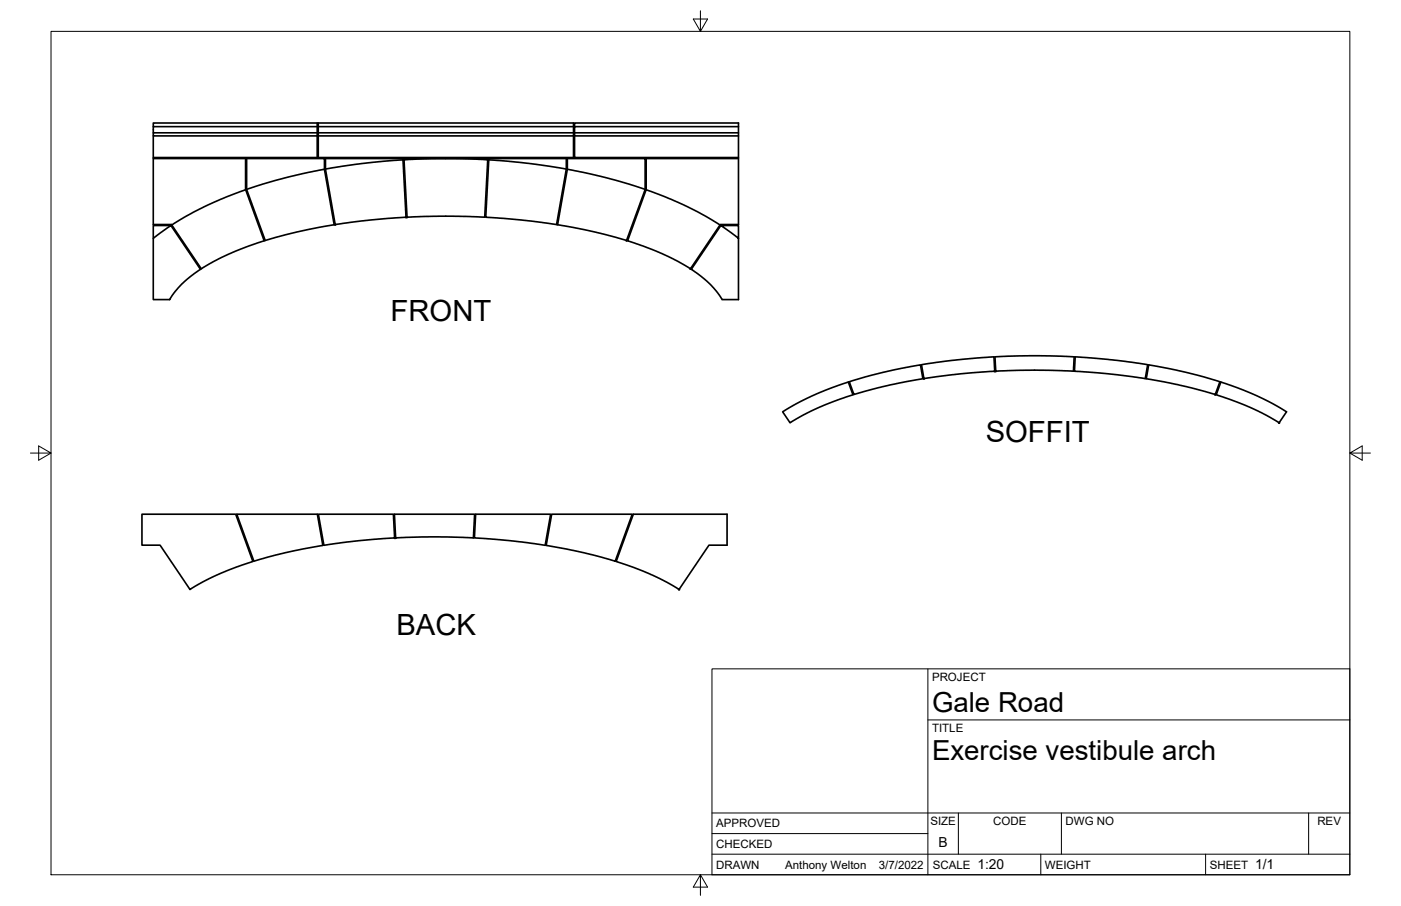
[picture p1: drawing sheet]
<svg xmlns="http://www.w3.org/2000/svg" width="432mm" height="279mm" viewBox="0 0 432 279" stroke-linecap="round" stroke-linejoin="round" font-family="sans-serif">
<!-- layer: Visible -->
<g fill="none" stroke="#000" stroke-width=".51">
<path d="M47.2 39.1v-1.2h50.6v4M97.8 39.1h-50.6v1.9M98.1 37.9h78.7v10.7h-78.7zM98.1 39.1h78.7M177.1 39.1v-1.2h50.5v10.7h-50.5v-6.7M227.6 39.1h-50.5v1.9h50.5M47.2 48.9h28.5v9.6l5.7 15.8-4.5 1.5-6.2 2.5-4.3 2-4.4 2.6-9.1-13.7h-5.7zM47.2 41.9v6.7h50.6v-6.7M75.7 58.5l-7.8 3-5 2.3-5.5 2.9-4.5 2.7M76 58.4l11.6-3.5 12.4-2.7 3 17.1-11.8 2.3-9.5 2.6zM97.8 41h-50.6v.9h50.6M98.1 41.9h78.7"/>
<path d="M98.1 41h78.7M100 52.2v-3.3h-24v9.5M100.3 48.9h23.9l.9 18.1-11.1 .9-10.7 1.4-3-17.1zM124.2 49.3l-12.9 1.2-11 1.6M124.5 49.3v-.4h25.8l-.9 18.1-9.7-.3-14.2 .3-1-17.7 10.5-.4 15.3 .4M150.6 48.9h23.9v3.3l-3 17.1-10.7-1.4-11.1-.9zM150.6 49.3l12.9 1.2 11 1.6M174.9 48.9h23.9v9.5l-5.7 15.8-9.5-2.6-11.7-2.3 3-17.1zM174.9 52.2l12.4 2.7 11.5 3.5M177.1 41v.9h50.5M199.1 58.5l.1-9.6h28.4v20.3l-5.7 .2M199.1 58.5l7.8 3 5.1 2.3 5.4 2.9 4.5 2.7-9.1 13.5-4.4-2.6-4.3-2-6.1-2.5-4.6-1.5z"/>
<path d="M47.2 73.5l5.5-3.9 9.1 13.5-3.1 2.2-2.6 2.2-2.5 2.9-1.3 2h-5.1zM52.7 69.6h-5.5v3.9M222.2 69.6l-9.1 13.5 3 2.2 2.7 2.2 2.4 2.9 1.3 2h5.1v-22.8h-5.4l5.4 3.9M261.7 117.7l10.5-2.9 11.5-2.3 .7 4.3-10.4 2-10.8 2.9zM284 112.5l9.6-1.4 12.7-1.1 .3 4.5-10.5 .8-11.3 1.5zM306.7 110l10.6-.3 13.8 .3-.3 4.5-11.2-.3-12.7 .3zM331.4 110l12.7 1.1 9.6 1.4-.7 4.3-11.4-1.5-10.4-.8zM354 112.5l11.5 2.3 10.5 2.9-1.5 4-11.4-3.1-9.8-1.8zM376.3 117.8l5 1.8 6 2.4 4.9 2.4 4.3 2.6-2.3 3.4-4.3-2.6-5-2.3-10.1-3.7zM241.2 127l4.4-2.6 4.8-2.4 6-2.4 5.1-1.8 1.4 4-10.1 3.7-5 2.3-4.3 2.6zM43.8 158.6h28.8l5.3 14.6-9.7 3.5-5.6 2.7-4.1 2.4-9.2-13.7h-5.5zM73 158.6h24.8l1.7 9.6-11.8 2.3-9.4 2.6z"/>
<path d="M98.1 158.6h23.1l.4 7.3-11.1 .9-10.7 1.4zM121.6 158.6h24.7l-.4 7.3-10.5-.3-13.5 .3zM146.6 158.6h23.1l-1.7 9.6-10.7-1.4-11.1-.9zM170 158.6h24.9l-5.3 14.5-9.5-2.6-11.8-2.3zM195.2 158.6h28.9v9.5h-5.6l-9.2 13.7-4.1-2.4-5.5-2.7-9.8-3.5z"/>
</g>
<g fill="#000" stroke="#000" stroke-width=".31">
<circle cx="124.5" cy="49.3" r=".24"/>
<circle cx="150.3" cy="49.3" r=".24"/>
<circle cx="103.3" cy="69.3" r=".24"/>
<circle cx="125.1" cy="67" r=".24"/>
<circle cx="125.5" cy="67" r=".24"/>
<circle cx="193.1" cy="74.2" r=".24"/>
<circle cx="212.8" cy="82.9" r=".24"/>
<circle cx="284.8" cy="116.8" r=".24"/>
<circle cx="306.6" cy="114.5" r=".24"/>
<circle cx="306.9" cy="114.5" r=".24"/>
<circle cx="374.5" cy="121.7" r=".24"/>
<circle cx="394.2" cy="130.4" r=".24"/>
<circle cx="121.6" cy="165.9" r=".24"/>
<circle cx="121.9" cy="165.9" r=".24"/>
<circle cx="209.3" cy="181.8" r=".24"/>
</g>
<!-- layer: Border -->
<path d="M15.7 9.7h400.3v260.1h-400.3zM215.9 3.3v6.4l-2.2-3.8h4.4l-2.2 3.8M9.4 139.7h6.3l-3.8-2.2v4.4l3.8-2.2M416 139.7l3.8 2.2v-4.4l-3.8 2.2h6.4M215.9 269.8l2.2 3.8h-4.4l2.2-3.8v6.3" fill="none" stroke="#000" stroke-width=".31"/>
<!-- layer: Titleblock -->
<path d="M219.4 206.3h196.6v63.5h-196.6zM286 206.3v63.5M286 222h130M219.4 257.1h66.6M219.4 250.7h196.6M295.4 250.7v12.7M327.1 250.7v12.7M403.3 250.7v12.7M219.4 263.4h196.6M320.8 263.4v6.4M371.6 263.4v6.4" fill="none" stroke="#000" stroke-width=".31"/>
<g font-size="9">
<text x="120.4" y="99.1">FRONT</text>
<text x="303.8" y="136.3">SOFFIT</text>
<text x="122.2" y="195.9">BACK</text>
</g>
<g font-size="8.5">
<text x="287.3" y="219.5">Gale Road</text>
<text x="287.3" y="234.5">Exercise vestibule arch</text>
</g>
<g font-size="4.3">
<text x="289.3" y="261.2">B</text>
<text x="301.2" y="268.1">1:20</text>
<text x="386.8" y="268.1">1/1</text>
</g>
<g font-size="3.5">
<text x="287.3" y="210.1">PROJECT</text>
<text x="287.3" y="225.8">TITLE</text>
<text x="220.7" y="255.2">APPROVED</text>
<text x="286.7" y="254.5">SIZE</text>
<text x="306.1" y="254.5">CODE</text>
<text x="328.4" y="254.5">DWG NO</text>
<text x="406" y="254.5">REV</text>
<text x="220.7" y="261.5">CHECKED</text>
<text x="220.7" y="267.9">DRAWN</text>
<text x="242" y="267.9">Anthony Welton</text>
<text x="270.9" y="267.9">3/7/2022</text>
<text x="287.5" y="267.9">SCALE</text>
<text x="322.1" y="267.9">WEIGHT</text>
<text x="372.9" y="267.9">SHEET</text>
</g>
</svg>
